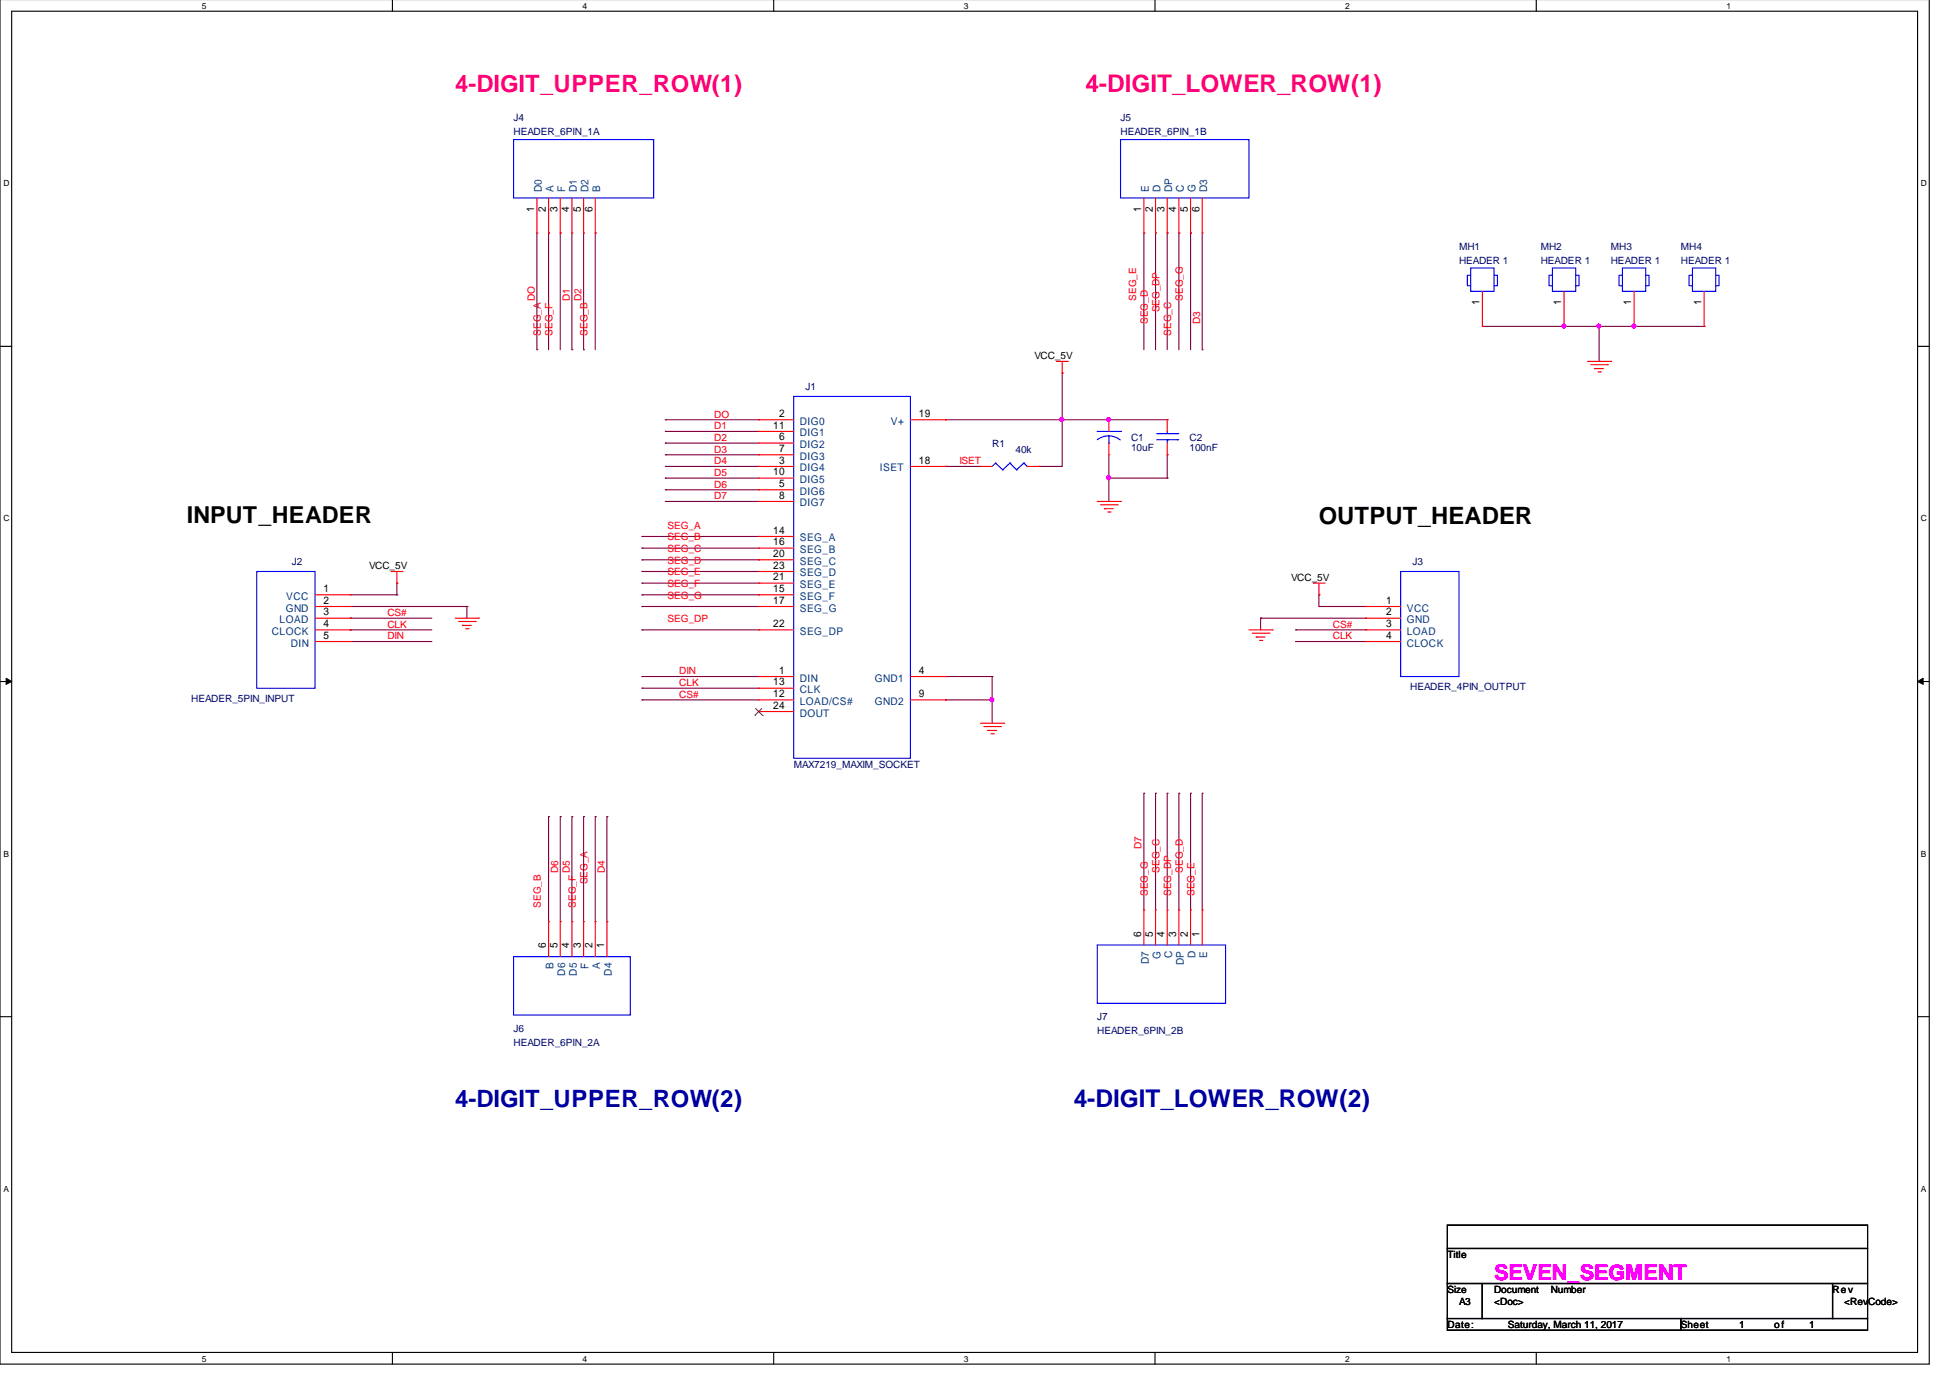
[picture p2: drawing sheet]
# OrCAD Capture schematic 7SEG_JAYAN_1.DSN

## Sheets
1 PAGE02_SEVEN_SEGMENT: size A3; title: SEVEN_SEGMENT
2 PAGE01_BLOCK_DIAGRAM: title: BLOCK_DIAGRAM

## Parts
C1  10uF  [CAP_197X31_P]
C2  100nF  [CAP_197X31_N]
J1  MAX7219_MAXIM_SOCKET  [th_1200x400_24dip]
J2  HEADER_5PIN_INPUT  [header_1x5]
J3  HEADER_4PIN_OUTPUT  [header_1x4]
J4  HEADER_6PIN_1A  [header_1x6]
J5  HEADER_6PIN_1B  [header_1x6]
J6  HEADER_6PIN_2A  [header_1x6]
J7  HEADER_6PIN_2B  [header_1x6]
MH1  HEADER 1  [MH120]
MH2  HEADER 1  [MH120]
MH3  HEADER 1  [MH120]
MH4  HEADER 1  [MH120]
R1  40k  [TH_1909X31_2DIP]

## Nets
GND: C1.2 C2.2 J1.4(GND1) J1.9(GND2) J2.2(GND) J3.2(GND) MH1.1 MH2.1 MH3.1 MH4.1
VCC_5V: C1.1 C2.1 J1.19(V+) J2.1(VCC) J3.1(VCC) R1.2
CLK: J1.13(CLK) J2.4(CLOCK) J3.4(CLOCK)
CS#: J1.12(LOAD/CS#) J2.3(LOAD) J3.3(LOAD)
D1: J1.11(DIG1) J4.4(D1)
D2: J1.6(DIG2) J4.5(D2)
D3: J1.7(DIG3) J5.6(D3)
D4: J1.3(DIG4) J6.1(D4)
D5: J1.10(DIG5) J6.4(D5)
D6: J1.5(DIG6) J6.5(D6)
D7: J1.8(DIG7) J7.6(D7)
DIN: J1.1(DIN) J2.5(DIN)
DO: J1.2(DIG0) J4.1(D0)
ISET: J1.18(ISET) R1.1
SEG_A: J1.14(SEG_A) J4.2(A) J6.2(A)
SEG_B: J1.16(SEG_B) J4.6(B) J6.6(B)
SEG_C: J1.20(SEG_C) J5.4(C) J7.4(C)
SEG_D: J1.23(SEG_D) J5.2(D) J7.2(D)
SEG_DP: J1.22(SEG_DP) J5.3(DP) J7.3(DP)
SEG_E: J1.21(SEG_E) J5.1(E) J7.1(E)
SEG_F: J1.15(SEG_F) J4.3(F) J6.3(F)
SEG_G: J1.17(SEG_G) J5.5(G) J7.5(G)

Not connected (* = marked no-connect by the designer): J1 24(DOUT)*

## Notes on the sheets
sheet 1
- 4-DIGIT_UPPER_ROW(1)
- 4-DIGIT_LOWER_ROW(1)
- INPUT_HEADER
- OUTPUT_HEADER
- 4-DIGIT_UPPER_ROW(2)
- 4-DIGIT_LOWER_ROW(2)
